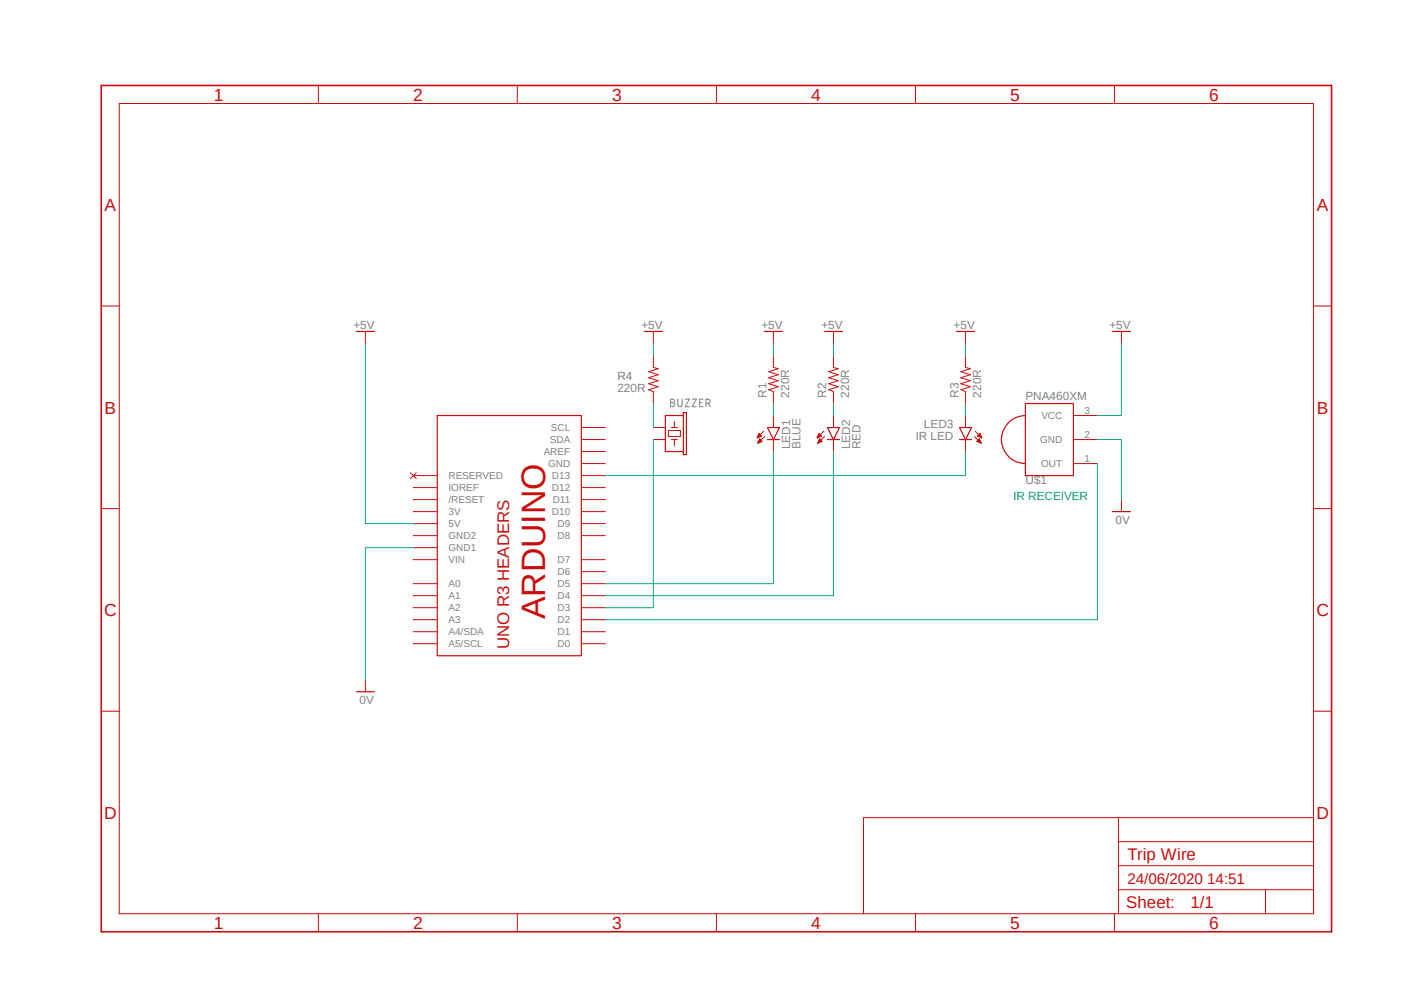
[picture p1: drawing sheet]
<svg xmlns="http://www.w3.org/2000/svg" width="297mm" height="210mm" viewBox="0 0 297 210" stroke-linecap="round" stroke-linejoin="round" font-family="sans-serif">
<path d="M20.9 17.7l261.2 179.9M282.1 17.7l-261.2 179.9" fill="none" stroke="#fff" stroke-width=".21"/>
<path d="M141.9 84.4l.6 .1a.37 .37 0 0 1 .2 .4 .37 .37 0 0 1-.4 .2l.2 .1a.43 .43 0 0 1 .2 .5 .43 .43 0 0 1-.4 .3h-.4zM141.9 85.1h.4M143.4 84.4v1.2a.47 .47 0 0 0 .4 .4 .47 .47 0 0 0 .5-.4v-1.2M144.9 84.4h.9l-.9 1.6h.9M146.4 84.4h.9l-.9 1.6h.9M148 85.1h.5M148.7 84.4h-.7v1.6h.7M149.4 85.3h.4a.45 .45 0 0 0 .4-.2 .45 .45 0 0 0 0-.5l-.8-.2v1.6M149.9 85.3l.3 .7" fill="none" stroke="#808080" stroke-width=".21"/>
<g fill="none" stroke="#c90d0c" stroke-width=".21">
<path d="M67.4 18.1v3.8M109.4 18.1v3.8M151.6 18.1v3.8M193.7 18.1v3.8M235.8 18.1v3.8M25.2 21.9h252.7v171.4h-252.7zM21.4 64.7h3.8M77.3 70.1v2.5M138.2 70.1v2.5M138.2 75.2v2.5l1 .3-2 .6 2 .6-2 .7 2 .6-2 .7 2 .6-2 .6 1 .4v2.5M163.6 75.2v2.5l1 .3-2 .6 2 .6-2 .7 2 .6-2 .7 2 .6-2 .6 1 .4v2.5M163.6 70.1v2.5"/>
<path d="M176.3 75.2v2.5l1 .3-2 .6 2 .6-2 .7 2 .6-2 .7 2 .6-2 .6 1 .4v2.5M176.3 70.1v2.5M204.3 75.2v2.5l1 .3-2.1 .6 2.1 .6-2.1 .7 2.1 .6-2.1 .7 2.1 .6-2.1 .6 1.1 .4v2.5M204.3 70.1v2.5M237.2 70.1v2.5M277.9 64.7h3.8M86.8 100l1.3 1.2M88.1 100l-1.3 1.2M123 95.5h5.1M123 98h5.1M123 90.4h5.1M123 93h5.1"/>
<path d="M138.2 90.4h2.6M138.2 93h2.6M141.4 91.1h2.5v1.2h-2.5zM142 90.4h1.3M142 93h1.3M142.7 89.2v1.2M142.7 93v1.2M160.2 92.6h.1M160.2 92.5h.2M160.3 92.4h.3M160.3 92.3h.5M160.4 92.2h.6"/>
<path d="M160.4 93.6h.1M160.4 92.1h.5M160.4 93.6h.3M160.4 93.5h.5M160.4 91.9h.4M160.4 93.4h.7M160.5 91.9h.2M160.5 93.3h.7M160.5 91.8h.2M160.5 93.2h.6M160.6 91.7l.5 .5-.9 .4zM160.6 93.1h.4"/>
<path d="M160.6 93h.3M160.7 93h.1M160.7 92.8l.5 .5-.9 .4zM161.6 91.2l-1.4 1.4M161.7 92.3l-1.4 1.4M163.6 87.9v2.5M163.6 93v2.5M172.9 92.6h.1M172.9 92.5h.2M173 92.4h.3M173 92.3h.5M173 92.2h.7"/>
<path d="M173.1 92.2h.6M173.1 93.6h.1M173.1 93.6h.3M173.1 92.1h.5M173.1 93.5h.5M173.1 91.9h.4M173.1 93.4h.7M173.2 91.9h.2M173.2 93.3h.6M173.2 91.8h.2M173.2 93.2h.5M173.3 93.1h.4"/>
<path d="M173.3 91.7l.5 .5-.9 .4zM173.3 93h.3M173.4 93h.1M173.4 92.8l.5 .5-.9 .4zM174.3 91.2l-1.4 1.4M174.4 92.3l-1.4 1.4M176.3 87.9v2.5M176.3 93v2.5M204.3 87.9v2.5M204.3 93v2.5M206.2 92.3l1.4 1.4M206.3 91.2l1.4 1.4"/>
<path d="M206.7 93.4h.7M206.7 93.3h.6M206.8 93.2h.5M206.8 92.2l.5-.5 .4 .9zM206.8 92.2h.7M206.9 93.1h.4M206.9 92.1h.5M206.9 93.5h.5M207 93h.2M207 91.9h.4M207.1 93h.1M207.1 92.3h.5"/>
<path d="M207.1 91.9h.2M207.1 93.6h.4M207.1 92.8h.1M207.2 91.8h.1M207.2 92.8l.4 .9M207.2 92.8l-.5 .5 .9 .4M207.3 92.4h.3M207.3 93.6h.2M207.4 92.5h.2M227.1 98h5.1M227.1 93h5.1M227.1 87.9h5.1"/>
<path d="M21.4 107.6h3.8M87.4 105.7h5.1M87.4 108.2h5.1M87.4 110.7h5.1M87.4 118.4h5.1M87.4 113.3h5.1M87.4 103.1h5.1M87.4 100.6h5.1M87.4 115.8h5.1M123 105.7h5.1M123 108.2h5.1M123 110.7h5.1"/>
<path d="M123 118.4h5.1M123 113.3h5.1M123 103.1h5.1M123 100.6h5.1M237.2 105.7v2.5M277.9 107.6h3.8M87.4 123.4h5.1M87.4 126h5.1M87.4 128.5h5.1M87.4 131.1h5.1M87.4 133.6h5.1M87.4 136.1h5.1"/>
<path d="M123 123.4h5.1M123 126h5.1M123 128.5h5.1M123 131.1h5.1M123 133.6h5.1M123 136.1h5.1M123 120.9h5.1M21.4 150.4h3.8M77.3 143.8v2.5M277.9 150.4h3.8M236.6 172.9v20.4M236.6 178h41.3"/>
<path d="M277.9 172.9h-95.2v20.4M67.4 193.3v3.8M109.4 193.3v3.8M151.6 193.3v3.8M193.7 193.3v3.8M235.8 193.3v3.8M236.6 188.2h41.3M236.6 183.1h41.3M267.7 188.2v5.1"/>
</g>
<path d="M21.4 18.1h260.3v179h-260.3z" fill="none" stroke="#c90d0c" stroke-width=".34"/>
<g fill="none" stroke="#c90d0c" stroke-width=".25">
<path d="M75.4 70.1h3.8M136.3 70.1h3.8M161.7 70.1h3.8M174.4 70.1h3.8M202.4 70.1h3.8M235.3 70.1h3.8M92.5 87.9h30.5v50.8h-30.5zM144.6 87.9h-3.8v7.6h3.8M144.6 87.2h.6v8.9h-.6zM162.3 90.4h2.6l-1.3 2.6zM162.3 93h2.6M175 93h2.6"/>
<path d="M175 90.4h2.6l-1.3 2.6zM203 93h2.5M203 90.4h2.5l-1.2 2.6zM216.9 87.9a5.1 5.1 0 0 0-5.1 5.1 5.1 5.1 0 0 0 5.1 5M216.9 85.3h10.2v15.3h-10.2zM235.3 108.2h3.8M75.4 146.3h3.8"/>
</g>
<g fill="none" stroke="#0dab76" stroke-width=".21">
<path d="M77.3 72.6v38.1h10.1M138.2 72.6v2.6M163.6 72.6v2.6M176.3 72.6v2.6M204.3 72.6v2.6M237.2 72.6v15.3h-5M138.2 85.3v5.1M138.2 93v35.5h-10.1M163.6 85.3v2.6M163.6 95.5v27.9h-35.5M176.3 85.3v2.6M176.3 95.5v30.5h-48.2"/>
<path d="M204.3 85.3v2.6M204.3 95.5v5.1h-76.2M232.2 93h5v12.7M232.2 98v33.1h-104.1M87.4 115.8h-10.1v28"/>
</g>
<text font-size="7.2" fill="#c90d0c" x="115.4" y="131" transform="rotate(-90 115.4 131)">ARDUINO</text>
<g font-size="3.7" fill="#c90d0c">
<text x="45.3" y="21.3">1</text>
<text x="87.4" y="21.3">2</text>
<text x="129.5" y="21.3">3</text>
<text x="171.6" y="21.3">4</text>
<text x="213.7" y="21.3">5</text>
<text x="255.8" y="21.3">6</text>
<text x="22.1" y="44.6">A</text>
<text x="278.6" y="44.6">A</text>
<text x="22.1" y="87.5">B</text>
<text x="278.6" y="87.5">B</text>
<text x="22" y="130.3">C</text>
<text x="278.5" y="130.3">C</text>
<text x="22" y="173.1">D</text>
<text x="278.5" y="173.1">D</text>
<text x="45.3" y="196.5">1</text>
<text x="87.4" y="196.5">2</text>
<text x="129.5" y="196.5">3</text>
<text x="171.6" y="196.5">4</text>
<text x="213.7" y="196.5">5</text>
<text x="255.8" y="196.5">6</text>
</g>
<g font-size="3.6" fill="#c90d0c">
<text x="107.7" y="137.3" transform="rotate(-90 107.7 137.3)">UNO R3 HEADERS</text>
<text x="238.5" y="181.8">Trip Wire</text>
<text x="251.8" y="192">1/1</text>
<text x="238.3" y="192.1">Sheet:</text>
</g>
<text font-size="3.2" fill="#c90d0c" x="238.5" y="186.9">24/06/2020 14:51</text>
<g font-size="2.5" fill="#808080">
<text x="74.8" y="69.5">+5V</text>
<text x="135.7" y="69.5">+5V</text>
<text x="161.1" y="69.5">+5V</text>
<text x="173.8" y="69.5">+5V</text>
<text x="201.7" y="69.5">+5V</text>
<text x="234.7" y="69.5">+5V</text>
<text x="130.6" y="82.8">220R</text>
<text x="130.6" y="80.3">R4</text>
<text x="162.1" y="84.1" transform="rotate(-90 162.1 84.1)">R1</text>
<text x="166.9" y="84.1" transform="rotate(-90 166.9 84.1)">220R</text>
<text x="174.8" y="84.1" transform="rotate(-90 174.8 84.1)">R2</text>
<text x="179.6" y="84.1" transform="rotate(-90 179.6 84.1)">220R</text>
<text x="202.7" y="84.1" transform="rotate(-90 202.7 84.1)">R3</text>
<text x="207.6" y="84.1" transform="rotate(-90 207.6 84.1)">220R</text>
<text x="216.9" y="84.6">PNA460XM</text>
<text x="167.2" y="95" transform="rotate(-90 167.2 95)">LED1</text>
<text x="169.3" y="95" transform="rotate(-90 169.3 95)">BLUE</text>
<text x="179.9" y="95" transform="rotate(-90 179.9 95)">LED2</text>
<text x="182" y="95" transform="rotate(-90 182 95)">RED</text>
<text x="193.7" y="93.1">IR LED</text>
<text x="195.5" y="90.4">LED3</text>
<text x="216.9" y="102.4">U$1</text>
<text x="236" y="110.7">0V</text>
<text x="76" y="148.8">0V</text>
</g>
<text font-size="2.5" fill="#0dab76" x="214.4" y="105.7">IR RECEIVER</text>
<g font-size="2.1" fill="#808080">
<text x="220.3" y="88.6">VCC</text>
<text x="229.4" y="87.5">3</text>
<text x="116.3" y="93.7">SDA</text>
<text x="116.5" y="91.2">SCL</text>
<text x="220" y="93.7">GND</text>
<text x="229.4" y="92.6">2</text>
<text x="94.9" y="101.3">RESERVED</text>
<text x="115" y="96.3">AREF</text>
<text x="116" y="98.8">GND</text>
<text x="116.8" y="101.3">D13</text>
<text x="220.3" y="98.8">OUT</text>
<text x="229.4" y="97.7">1</text>
<text x="94.9" y="106.4">/RESET</text>
<text x="94.9" y="103.9">IOREF</text>
<text x="116.8" y="103.9">D12</text>
<text x="116.9" y="106.4">D11</text>
<text x="94.9" y="109">3V</text>
<text x="94.9" y="111.5">5V</text>
<text x="116.8" y="109">D10</text>
<text x="117.9" y="111.5">D9</text>
<text x="94.9" y="116.6">GND1</text>
<text x="94.9" y="114">GND2</text>
<text x="94.9" y="119.1">VIN</text>
<text x="117.9" y="119.1">D7</text>
<text x="117.9" y="114">D8</text>
<text x="94.9" y="124.2">A0</text>
<text x="117.9" y="124.2">D5</text>
<text x="117.9" y="121.7">D6</text>
<text x="94.9" y="126.7">A1</text>
<text x="94.9" y="129.3">A2</text>
<text x="94.9" y="131.8">A3</text>
<text x="117.9" y="131.8">D2</text>
<text x="117.9" y="129.3">D3</text>
<text x="117.9" y="126.7">D4</text>
<text x="94.9" y="134.4">A4/SDA</text>
<text x="94.9" y="136.9">A5/SCL</text>
<text x="117.9" y="136.9">D0</text>
<text x="117.9" y="134.4">D1</text>
</g>
</svg>
